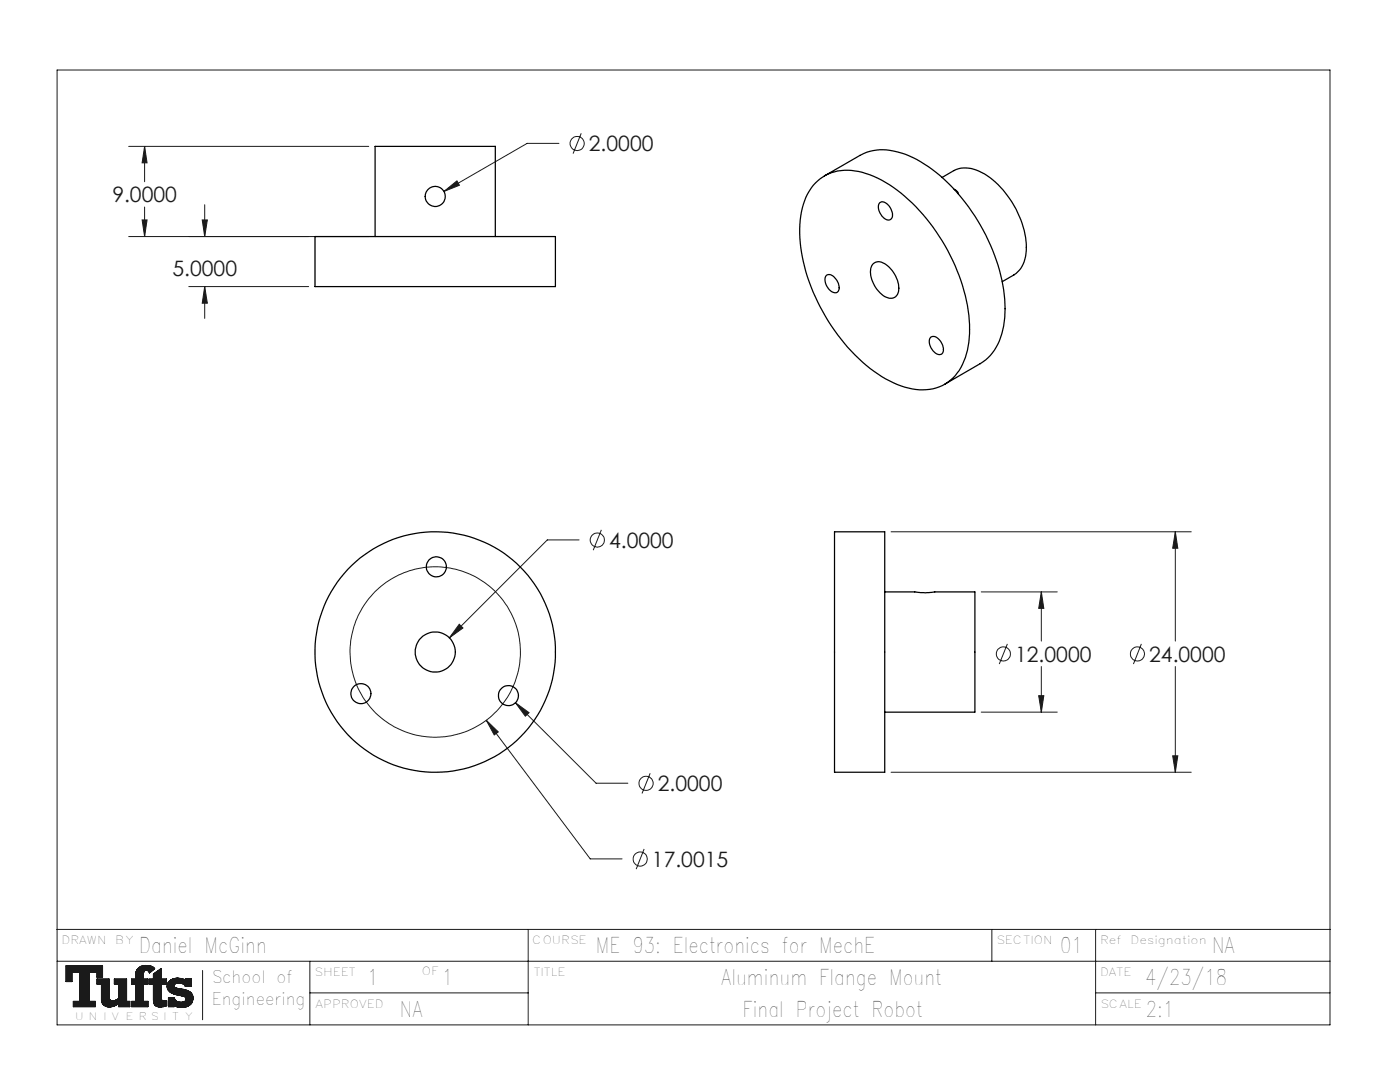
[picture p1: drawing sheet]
<svg xmlns="http://www.w3.org/2000/svg" width="279mm" height="216mm" viewBox="0 0 279 216" stroke-linecap="round" stroke-linejoin="round" font-family="sans-serif">
<g fill="none" stroke="#191924" stroke-width=".2">
<path d="M11.4 14h254v190.5h-254zM11.4 185.5h254M11.4 191.8h254M13.2 192.7h7.3v2.3h-1.1v-1h-1.6v5.8h1.2v1.1h-4.4v-1.1h1.3v-5.8h-1.5v1.9h-1.2zM19.4 195.4h2.4v3.5a.96 .96 0 0 0 .6 .8 .96 .96 0 0 0 1.1-.3l.2-.2v-2.8h-.9v-1h2.5v4.4h.6v1.1h-2.2v-.7a2.36 2.36 0 0 1-3.2 .2l-.3-.8v-3.2h-.8zM27.6 193.2a2.49 2.49 0 0 1 3.3 .1l-1.1 .8a.62 .62 0 0 0-.6-.5 .62 .62 0 0 0-.6 .7v1.1h.9v1h-.9v3.4h.9v1.1h-3.2v-1.1h.8v-3.4h-.8v-1h.8v-1.1l.1-.6zM30.6 194.3l1.6-1v2.1h1v1h-1v2.9a.74 .74 0 0 0 1.1 .4v1l-.4 .1a1.72 1.72 0 0 1-2.1-.5l-.2-.7v-3.2h-.7v-1h.7zM33.8 195.8a2.91 2.91 0 0 1 3.2-.3v-.2h1.1v1.5h-1.1l-.6-.5-1.1-.1a.5 .5 0 0 0-.6 .4 .5 .5 0 0 0 .5 .6h.3a3.2 3.2 0 0 1 2.9 1.3 1.8 1.8 0 0 1-1.9 2.5l-1.2-.1-.5-.4-.1 .4h-1.1v-1.8h1.1l.5 .7a1.42 1.42 0 0 0 2-.4l-.1-.3-.2-.2-1.8-.4a1.79 1.79 0 0 1-1.7-1.8zM36.9 196.6h.1M40.4 193.6v9.9M61.8 198.1h43.6M61.8 191.8v12.7"/>
<path d="M105.4 185.5v19M197.9 185.5v6.3M218.7 198.1h46.7M218.7 185.5v19"/>
</g>
<path d="M33.8 195.8a1.52 1.52 0 0 0-.4 1.5 1.52 1.52 0 0 0 1.3 1.1l1.6 .3a.66 .66 0 0 1 .9 .6 .66 .66 0 0 1-.8 .7l-1.2-.2-.5-.7h-1.1v1.8h1.1v-.4a2.5 2.5 0 0 0 3.7-.6 1.68 1.68 0 0 0-1.5-2.4l-.3-.1a2.89 2.89 0 0 1-1.9-.5 .71 .71 0 0 1 .4-.7 .71 .71 0 0 1 .7 0l.6 .1 .6 .5h1.1v-1.5h-1.1v.2a2.91 2.91 0 0 0-3.2 .3zM30.6 194.3v1.1h-.7v1h.7v3.2a1.26 1.26 0 0 0 1.8 1.3l.9-.2v-1h-.3a.6 .6 0 0 1-.8-.6v-2.7h1v-1h-1v-2.1zM27.8 193l-.6 .9-.1 1.5h-.8v1h.8v3.4h-.8v1.1h3.2v-1.1h-.9v-3.4h.9v-1h-.9v-.9a.64 .64 0 0 1 .5-.9 .64 .64 0 0 1 .7 .5l1.1-.8a2.67 2.67 0 0 0-3.1-.3zM19.4 195.4v1h.8v3a1.61 1.61 0 0 0 2.5 1.4l1-.6v.7h2.2v-1.1h-.6v-4.4h-2.5v1h.9v2.8a1.28 1.28 0 0 1-1.9 .1v-3.9zM13.2 192.7v3.2h1.2v-1.9h1.5v5.8h-1.3v1.1h4.4v-1.1h-1.2v-5.8h1.6v1h1.1v-2.3z" fill-rule="evenodd" fill="#191924"/>
<g fill="none" stroke="#191924" stroke-width=".2">
<path d="M25.7 29.2h47.9M28.9 29.2l.5 3.3h-1zM28.9 29.2v7.1M88.6 38.2l2.6-2.1 .5 .9zM111.5 28.6h-6.3l-16.6 9.6M116 26.6l-1.6 4.1M25.7 47.2h47.9M28.4 43.9h1l-.5 3.3zM28.9 41.3v5.9M37.7 57.2h23.9M40.4 43.9h1l-.5 3.3zM40.9 57.2l.5 3.3h-1z"/>
<path d="M40.9 40.9v6.3M40.9 57.2v6.3M115.6 107.7h-6.4l-19.5 19.6M120 105.7l-1.6 4.1M177.8 106.1h59.9M195.8 118.1h15.2M207.8 118.1l.5 3.3h-1zM207.8 118.1v9.8M234.6 106.1l.5 3.3h-1.1zM234.6 106.1v21.8M91.7 124.6l.7 .7-2.7 2zM201 128.5l-1.6 4"/>
<path d="M207.3 138.8h1l-.5 3.3zM207.8 133v9.1M227.8 128.5l-1.6 4M234.6 133v21.1M97 143.7l2.4 2.4-.8 .5zM97 143.7l20.8 27.7h6.3M102.9 140.2l2.7 2-.8 .7zM102.9 140.2l16.1 16.1h6.3M129.8 154.3l-1.7 4M177.8 154.1h59.9M195.8 142.1h15.2M234 150.8h1.1l-.5 3.3z"/>
<path d="M128.6 169.4l-1.6 4"/>
<circle cx="115.2" cy="28.6" r="1.42"/>
<circle cx="119.2" cy="107.8" r="1.41"/>
<circle cx="86.9" cy="130.1" r="17"/>
<circle cx="200.2" cy="130.5" r="1.41"/>
<circle cx="227" cy="130.5" r="1.42"/>
<circle cx="128.9" cy="156.3" r="1.42"/>
<circle cx="127.8" cy="171.4" r="1.41"/>
</g>
<g fill="#191924">
<path d="M97 143.7l2.4 2.3-.8 .6z"/>
<path d="M91.7 124.6l-2 2.7 2.7-2zM102.9 140.2l1.9 2.7 .8-.7zM40.4 43.9h1l-.5 3.3zM40.9 57.2l.5 3.3h-1zM28.9 29.2l.5 3.3h-1zM28.4 43.9h1l-.5 3.3zM88.6 38.2l3.1-1.2-.5-.9zM207.8 118.1l.5 3.3h-1zM207.3 138.8h1l-.5 3.3zM234.6 106.1l.5 3.3h-1.1zM234 150.8h1.1l-.5 3.3z"/>
</g>
<g fill="none" stroke="#000" stroke-width=".25">
<path d="M162.7 36.5a9.2 9.2 0 0 1 9.4-2.1 27.3 27.3 0 0 1 13.5 10.1 36.5 36.5 0 0 1 7.9 21.2 13.2 13.2 0 0 1-3.4 9.8 9.6 9.6 0 0 1-10.3 1.5 29.3 29.3 0 0 1-13.3-11.1 34.8 34.8 0 0 1-6.9-21.1 12.9 12.9 0 0 1 3.1-8.3zM164.5 35.1l7.1-4.1a10 10 0 0 1 8.4-.4 28.6 28.6 0 0 1 13.3 10.7 36.8 36.8 0 0 1 7.3 20.3 13.4 13.4 0 0 1-3.4 9.8l-1.5 1.1-7.1 4.2M188 35.4l2.4-1.4a6.4 6.4 0 0 1 6.6 1.1 18.6 18.6 0 0 1 7.8 14.9 5.8 5.8 0 0 1-2.4 4.9l-2.4 1.3M190.4 37.8h.1a1.12 1.12 0 0 1 .8 .9M62.9 47.2h47.9v10h-47.9zM74.9 47.2v-18h23.9v18M164.9 55a1.33 1.33 0 0 1 2 .7 1.94 1.94 0 0 1 .1 2.6 2.25 2.25 0 0 1-2.3-2.1v-.8zM174.2 52.7a1.86 1.86 0 0 1 2.6 .1 5.8 5.8 0 0 1 2.4 5.7 1.68 1.68 0 0 1-2.7 .7 6.2 6.2 0 0 1-2.7-5.6zM175.5 40.5a1.19 1.19 0 0 1 1.8 .5 2.33 2.33 0 0 1 .5 2.7 1.45 1.45 0 0 1-2-.9 2.17 2.17 0 0 1-.3-2.3zM185.8 67.2a2.01 2.01 0 0 1 2.3 1.7 1.18 1.18 0 0 1-.6 1.9 2.62 2.62 0 0 1-1.8-3.4zM166.5 106.1h10.1v48h-10.1zM176.6 118.1h6.1l1.9 .2 1.8-.2h8.2v24h-18"/>
<circle cx="86.8" cy="39.2" r="2.01"/>
<circle cx="87.1" cy="113.1" r="2"/>
<circle cx="72" cy="138.4" r="2"/>
<circle cx="86.8" cy="130.1" r="24"/>
<circle cx="86.9" cy="130.1" r="4"/>
<circle cx="101.5" cy="138.8" r="2.01"/>
</g>
<g font-size="4.3" fill="#191924">
<text x="27.8" y="190.2">Daniel McGinn</text>
<text x="118.9" y="190.2">ME 93: Electronics for MechE</text>
<text x="211.6" y="190.1">01</text>
<text x="241.9" y="190.1">NA</text>
<text x="73.3" y="196.5">1</text>
<text x="88.2" y="196.5">1</text>
<text x="143.9" y="196.5">Aluminum Flange Mount</text>
<text x="228.5" y="196.5">4/23/18</text>
<text x="79.8" y="202.9">NA</text>
<text x="148.2" y="202.9">Final Project Robot</text>
<text x="228.6" y="202.9">2:1</text>
</g>
<g font-size="4.2" fill="#191924">
<text x="117.5" y="30.2">2.0000</text>
<text x="22.4" y="40.4">9.0000</text>
<text x="34.4" y="55.1">5.0000</text>
<text x="121.6" y="109.3">4.0000</text>
<text x="202.6" y="132">12.0000</text>
<text x="229.3" y="132">24.0000</text>
<text x="131.3" y="157.8">2.0000</text>
<text x="130.1" y="172.9">17.0015</text>
</g>
<g font-size="3.4" fill="#191924">
<text x="42.3" y="196.2">School of</text>
<text x="42.3" y="200.4">Engineering</text>
</g>
<g font-size="2.2" fill="#191924">
<text x="12.3" y="188.3">DRAWN</text>
<text x="23" y="188.3">BY</text>
<text x="106.2" y="188.3">COURSE</text>
<text x="198.9" y="188.3">SECTION</text>
<text x="219.5" y="188.4">Ref</text>
<text x="225.6" y="188.4">Designation</text>
<text x="62.8" y="194.7">SHEET</text>
<text x="84.2" y="194.5">OF</text>
<text x="106.5" y="194.7">TITLE</text>
<text x="219.5" y="194.7">DATE</text>
<text x="63" y="201">APPROVED</text>
<text x="219.6" y="201">SCALE</text>
</g>
<text font-size="2.1" fill="#191924" x="15" y="203.5">U N I V E R S I T Y</text>
</svg>
